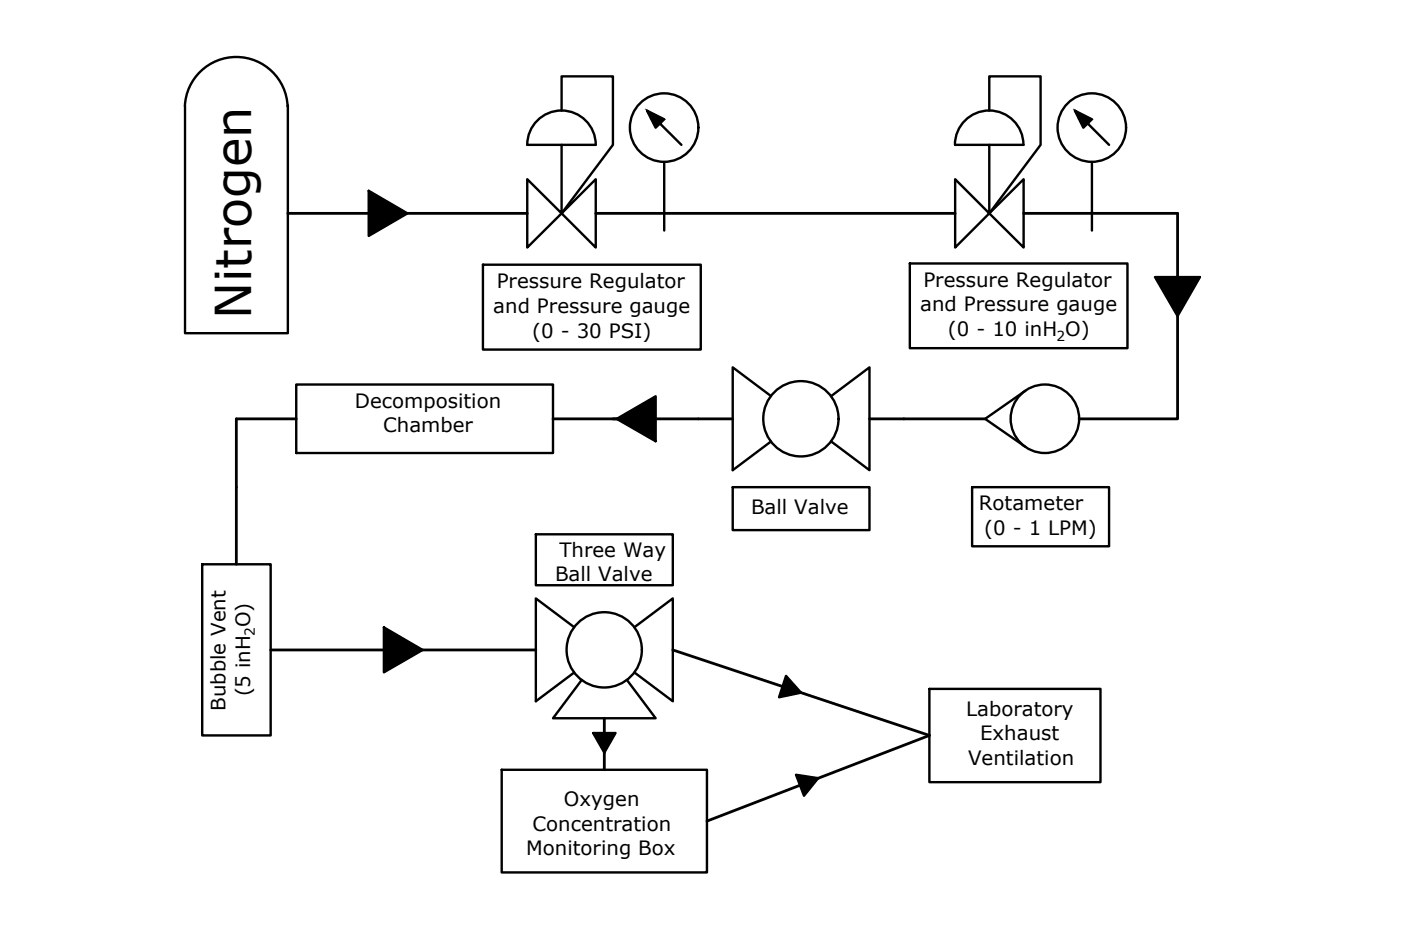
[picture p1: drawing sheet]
<svg xmlns="http://www.w3.org/2000/svg" width="149mm" height="100mm" viewBox="0 0 149 100" stroke-linecap="round" stroke-linejoin="round" font-family="sans-serif">
<!-- layer: 0 -->
<g fill="none" stroke="#000" stroke-width=".25">
<path d="M19.6 11.3v24h10.9v-24M55.9 15.3a3.6 3.6 0 0 1 3.6-3.6 3.6 3.6 0 0 1 3.7 3.6M59.5 11.7v-3.6h5.5v7.3l-5.5 7.2-3.6 3.6v-7.2l3.6 3.6 3.7-3.6v7.2l-3.7-3.6v-7.2h-3.6M59.5 15.4h3.7M68.6 11.7l1.8 .9-.9 .9-.9-1.8 3.6 3.7M70.4 17.2v7.2M101.2 15.3a3.6 3.6 0 0 1 3.7-3.6 3.6 3.6 0 0 1 3.6 3.6M104.9 11.7v-3.6h5.4v7.3l-5.4 7.2-3.6 3.6v-7.2l3.6 3.6 3.6-3.6v7.2l-3.6-3.6v-7.2h-3.6M104.9 15.4h3.6M114 11.7l1.8 .9-1 .9-.8-1.8 3.6 3.7M115.8 17.2v7.2M51.2 28.1h23.1v8.9h-23.1z"/>
<path d="M96.4 27.9h23.1v9h-23.1zM31.4 40.8h27.2v7.2h-27.2zM56.8 56.6h14.5v5.4h-14.5zM77.7 51.6h14.5v4.6h-14.5zM81.7 42l-4-3.1v10.9l4-3M88.1 42l4.1-3.1v10.9l-4.1-3M103.1 51.6h14.5v6.3h-14.5zM108.7 41.4l-4.3 3 4.3 3M60.9 66.5l-4.1-3.1v10.9l4.1-3M61.7 72.1l-3.1 4h10.9l-3-4M67.3 66.5l4-3.1v10.9l-4-3M98.5 73h18.2v9.9h-18.2z"/>
<path d="M53.2 81.6h21.7v10.9h-21.7z"/>
<circle cx="70.4" cy="13.5" r="3.6"/>
<circle cx="115.7" cy="13.5" r="3.6"/>
<circle cx="84.9" cy="44.4" r="4"/>
<circle cx="110.8" cy="44.4" r="3.6"/>
<circle cx="64.1" cy="68.9" r="4"/>
</g>
<!-- layer: Text -->
<g fill="#000" stroke="#000" stroke-width=".11">
<path d="M83.3 71.6l1 1.2h-1.3z"/>
<path d="M39.1 20.2l4.1 2.4h-4.1zM39.1 22.6v2.4l4.1-2.4z"/>
<path d="M122.4 29.4h2.4v4.1zM124.8 29.4v4.1l2.4-4.1z"/>
<path d="M65.4 44.4l4.1-2.4v2.4zM65.4 44.4l4.1 2.4v-2.4z"/>
<path d="M40.7 66.5l4.1 2.4h-4.1zM40.7 68.9v2.4l4.1-2.4z"/>
<path d="M62.9 77.7h1.2v2.1zM64.1 77.7v2.1l1.1-2.1z"/>
<path d="M83 72.8l1.9 .6-.6-.6zM83 72.8l1.9 .6h-2.1zM82.8 73.4l-.2 .5 2.3-.5z"/>
<path d="M84.4 82.1l2.3 .4h-2.2zM84.5 82.5l.3 .7 1.9-.7z"/>
<path d="M84.8 83.2l1.9-.7-.6 .7zM84.8 83.2l.4 1.1 .9-1.1z"/>
</g>
<!-- layer: Tubing -->
<path d="M30.5 22.6h25.4M63.2 22.6h38.1M108.5 22.6h16.3v21.8h-10.4M31.4 44.4h-6.3v15.4M58.6 44.4h19.1M92.2 44.4h12.2M28.7 68.9h28.1M64.1 76.1v5.5M71.3 68.9l27.2 9-23.6 9.1" fill="none" stroke="#000" stroke-width=".3"/>
<!-- layer: 0 -->
<g fill="#000" stroke="#000" stroke-width=".11">
<path d="M69.1 12.6h.4l.4 .5zM69.5 12.6h.9l-.5 .5zM114.4 12.6h.4l.5 .5zM114.8 12.6h1l-.5 .5z"/>
<path d="M69.1 12.6l.2 .5h.6zM69.3 13.1h.6l-.4 .4z"/>
<path d="M68.6 11.7l.9 .9h.9zM68.6 11.7l.9 .9h-.4z"/>
<path d="M114.4 12.6l.2 .5h.7zM114.6 13.1h.7l-.5 .4z"/>
<path d="M114 11.7l.8 .9h1zM114 11.7l.8 .9h-.4z"/>
</g>
<!-- layer: Text -->
<path d="M19.6 11.2a5.5 5.5 0 0 1 5.5-5.2 5.5 5.5 0 0 1 5.4 5.3M30.5 11.3h.1M39.1 20.2l4.1 2.4-4.1 2.4zM122.4 29.4h4.8l-2.4 4.1zM21.4 59.8h7.3v18.1h-7.3zM65.4 44.4l4.1-2.4v4.8zM40.7 66.5l4.1 2.4-4.1 2.4zM62.9 77.7h2.3l-1.1 2.1zM83.3 71.6l1.6 1.8-2.3 .5zM84.4 82.1l2.3 .4-1.5 1.8z" fill="none" stroke="#000" stroke-width=".25"/>
<text font-size="5.2" x="26.6" y="33.8" transform="rotate(-90 26.6 33.8)">Nitrogen</text>
<g font-size="2.1">
<text x="52.3" y="33.2">and Pressure gauge</text>
<text x="52.7" y="30.6">Pressure Regulator</text>
<text x="56.4" y="35.8">(0 - 30 PSI)</text>
<text x="97.6" y="33">and Pressure gauge</text>
<text x="97.9" y="30.4">Pressure Regulator</text>
<text x="100.5" y="35.6">(0 - 10 inH O)</text>
<text x="37.6" y="43.3">Decomposition</text>
<text x="40.6" y="45.8">Chamber</text>
<text x="59.3" y="59.1">Three Way</text>
<text x="79.6" y="54.4">Ball Valve</text>
<text x="103.8" y="54.1">Rotameter</text>
<text x="104.3" y="56.6">(0 - 1 LPM)</text>
<text x="58.8" y="61.6">Ball Valve</text>
<text x="23.9" y="75.3" transform="rotate(-90 23.9 75.3)">Bubble Vent</text>
<text x="26.5" y="73.8" transform="rotate(-90 26.5 73.8)">(5 inH O)</text>
<text x="102.4" y="75.8">Laboratory</text>
<text x="102.6" y="81.1">Ventilation</text>
<text x="103.9" y="78.5">Exhaust</text>
<text x="56.4" y="88">Concentration</text>
<text x="59.8" y="85.5">Oxygen</text>
<text x="55.8" y="90.6">Monitoring Box</text>
</g>
<g font-size="1.5">
<text x="112" y="36.1">2</text>
<text x="27" y="67.4" transform="rotate(-90 27 67.4)">2</text>
</g>
</svg>
